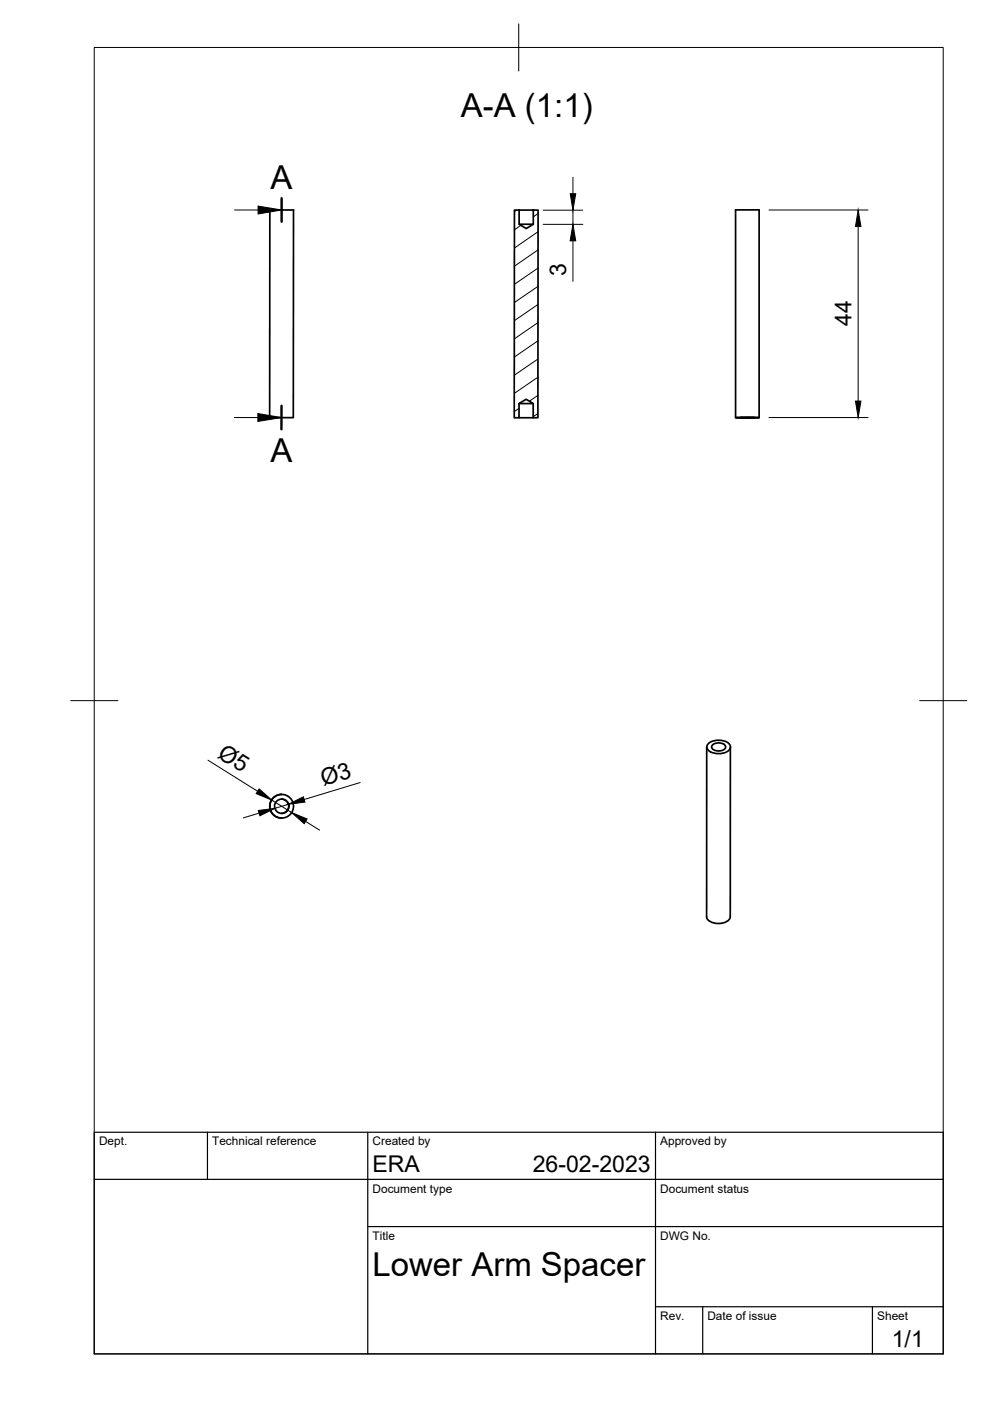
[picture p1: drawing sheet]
<svg xmlns="http://www.w3.org/2000/svg" width="210mm" height="297mm" viewBox="0 0 210 297" stroke-linecap="round" stroke-linejoin="round" font-family="sans-serif">
<!-- layer: Visible -->
<g fill="none" stroke="#000" stroke-width=".36">
<path d="M57.2 44.5h5v44h-5zM110.1 44.5h4l-.1 44.1h-.9v-3l-1.6-.9-1.5 .9v3h-1l.1-44.1h1v3l1.5 1 1.5-1v-3M110.1 47.5h3M161 44.5v44M161 44.5h-5v44M110 88.6h3.1M110 85.6h3.1M156 88.5h5zM157 88.5h3zM149.8 158.4v36a2.21 2.21 0 0 0 2.5 1.4 2.21 2.21 0 0 0 2.5-1.4l.1-36M150.2 157.7a3.4 3.4 0 0 1 4.6 .3 1.24 1.24 0 0 1-1.2 1.6 3.4 3.4 0 0 1-3.7-.9v-.7zM151 158a1.95 1.95 0 0 1 2.8 .2 1.29 1.29 0 0 1-1.7 1 1.14 1.14 0 0 1-1.2-1z"/>
<path d="M59.7 168.5a2.5 2.5 0 0 0-2.5 2.4 2.5 2.5 0 0 0 2.5 2.5M59.7 169.4a1.51 1.51 0 0 1 1.5 1.5 1.51 1.51 0 0 1-1.5 1.6"/>
<circle cx="59.7" cy="170.9" r="1.51"/>
<circle cx="59.7" cy="170.9" r="2.51"/>
</g>
<!-- layer: BORDER -->
<path d="M20 10.1h180v276.9h-180zM110 5.1v10M15 148.6h10M195 148.6h10" fill="none" stroke="#000" stroke-width=".21"/>
<!-- layer: TITLEBLOCK -->
<path d="M20 240.1h180v46.9h-180zM20 250h180M44 240.1v9.9M78 240.1v46.9M139 240.1v46.9M78 260.1h122M139 277.1h61M149 277.1v9.9M185 277.1v9.9" fill="none" stroke="#000" stroke-width=".25"/>
<!-- layer: Hatching -->
<g fill="none" stroke="#000" stroke-width=".21">
<path d="M109.5 44.6l-.4 .3M110.4 47.8l-1.3 .9M114.1 45.3l-1 .7M114.1 49.1l-5 3.5M114.1 53l-5 3.4M114.1 56.8l-5 3.5M114 64.6l-4.9 3.4M114 68.4l-4.9 3.4M114 72.3l-4.9 3.4M114 76.1l-4.9 3.5M114 80l-4.9 3.4M114.1 60.7l-5 3.4"/>
<path d="M110 86.6l-1 .7M114 83.8l-1.8 1.3M114 87.7l-1 .7"/>
</g>
<!-- layer: Section Lines -->
<path d="M59.7 42v5M59.7 86v5" fill="none" stroke="#000" stroke-width=".51"/>
<path d="M49.7 44.5h5M49.7 88.5h5" fill="none" stroke="#000" stroke-width=".21"/>
<path d="M54.7 43.7l5 .8-5 .9zM54.7 87.7l5 .8-5 .9z" fill="#000" stroke="#000" stroke-width=".21"/>
<!-- layer: FD_Dimensions -->
<g fill="none" stroke="#000" stroke-width=".21">
<path d="M121.5 37.6v3.5M115.2 44.6h8.4M115.2 47.6h8.4M121.5 44.6v3M121.5 51.1v8.6M163 44.5h21M181.9 48v37M163 88.5h21M44.1 161.2l10.5 6.6M54.9 172.4l-3.3 1M57.6 169.6l4.2 2.7M61.2 170.5l-2.9 .9"/>
<path d="M64.8 174.1l3 1.9M76.4 165.9l-11.9 3.6"/>
</g>
<path d="M121.5 47.6l.6 3.5h-1.2zM120.9 41.1h1.2l-.6 3.5zM181.9 44.5l.6 3.5h-1.1zM181.4 85h1.1l-.6 3.5zM54.8 171.8l3.5-.4-3.2 1.6zM54.9 167.3l2.7 2.3-3.3-1.3zM61.2 170.5l3.1-1.6 .4 1.2zM61.8 172.3l3.3 1.3-.6 1z" fill="#000" stroke="#000" stroke-width=".21"/>
<g font-size="7">
<text x="97.7" y="24.8">A-A (1:1)</text>
<text x="57.4" y="40">A</text>
<text x="57.3" y="98">A</text>
<text x="79" y="270.6">Lower Arm Spacer</text>
</g>
<g font-size="4.9">
<text x="120" y="58.5" transform="rotate(-90 120 58.5)">3</text>
<text x="180.6" y="69.2" transform="rotate(-90 180.6 69.2)">44</text>
<text x="45.9" y="160.5" transform="rotate(32 45.9 160.5)">Ø5</text>
<text x="68.6" y="166.7" transform="rotate(-17 68.6 166.7)">Ø3</text>
<text x="79" y="248.5">ERA</text>
<text x="113" y="248.5">26-02-2023</text>
<text x="189.1" y="285.7">1/1</text>
</g>
<g font-size="2.5">
<text x="21" y="242.9">Dept.</text>
<text x="45" y="242.9">Technical reference</text>
<text x="79" y="242.9">Created by</text>
<text x="140" y="242.9">Approved by</text>
<text x="79" y="252.8">Document type</text>
<text x="140" y="252.8">Document status</text>
<text x="79" y="262.9">Title</text>
<text x="140" y="262.9">DWG No.</text>
<text x="140" y="279.9">Rev.</text>
<text x="150" y="279.9">Date of issue</text>
<text x="186" y="279.9">Sheet</text>
</g>
</svg>
